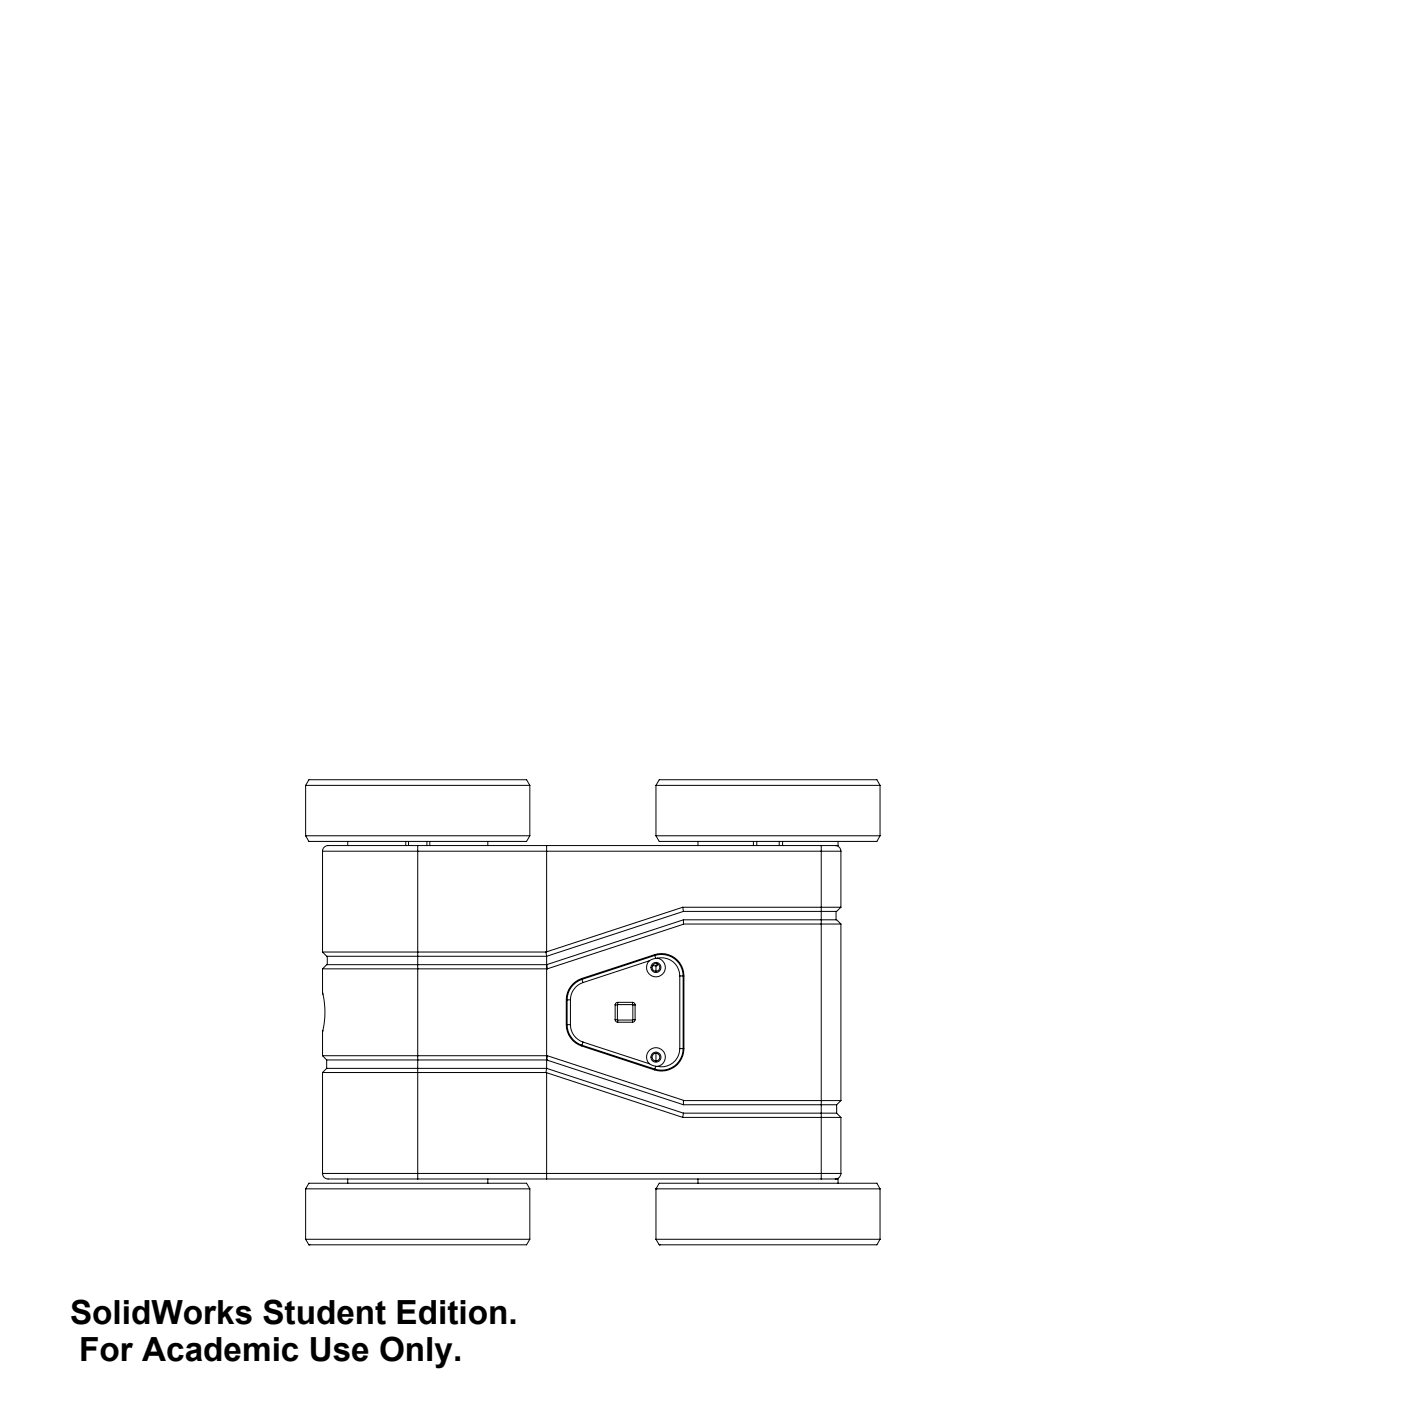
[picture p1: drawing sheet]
<svg xmlns="http://www.w3.org/2000/svg" width="500mm" height="500mm" viewBox="0 0 500 500" stroke-linecap="round" stroke-linejoin="round" font-family="sans-serif">
<g fill="none" stroke="#000" stroke-width=".36">
<path d="M109.1 280.3h80M109.1 280.3l1.1-2h77.7l1.2 2M109.1 298.3l1.1 2h77.7l1.2-2M109.1 298.3h80M109.1 280.3v18M189.1 280.3v18M234.1 298.3l1.2 2h77.6l1.2-2M234.1 298.3h80M234.1 280.3h80M234.1 280.3l1.2-2h77.6l1.2 2M234.1 280.3v18M314.1 280.3v18"/>
<path d="M115.1 303.8h34M115.1 303.8v36M124.1 300.3v1.5M144.8 300.3v1.5M145.8 300.3v1.5M149.1 301.8h-30.4a2.76 2.76 0 0 0-3.6 1.6v.4M149.1 303.8h46M149.1 301.8v2M149.1 301.8h46M149.1 303.8v115M152.4 300.3v1.5M153.4 300.3v1.5"/>
<path d="M174.1 300.3v1.5M195.1 301.8v2M195.1 303.8v35.9M195.1 303.8h98M195.1 301.8h98M249.1 300.3v1.5M268.9 300.3v1.5M270.1 300.3v1.5M278.1 300.3v1.5M279.3 300.3v1.5M293.1 301.8v2M293.1 303.8h7"/>
<path d="M293.1 301.8h5M293.1 303.8v115M298.1 301.8a2.05 2.05 0 0 1 2 2M299.1 300.3v1.5h-1M300.1 303.8v20M115.1 339.8h79.7M115.1 339.8l1.5 1.5h78.5M194.8 339.8l.3 1.5M195.1 339.7l-.3 .1M243.7 323.8h56.4M243.7 323.8l-48.6 15.9M243.7 323.8l.2 1.5"/>
<path d="M243.9 329.8h56.2M243.9 328.3h54.7l1.5 1.5M243.9 325.3l-48.8 16M243.9 328.3v1.6l-48.6 15.9M243.9 328.3l-48.8 16M298.4 325.3v3M300.1 323.8l-1.5 1.5h-54.7M300.1 329.8v63M115.1 345.8h80.2M115.1 354.2a30 30 0 0 1 0 14.2M115.1 345.8v8.4M115.1 354.2l.1 .6"/>
<path d="M116.8 341.3v3M195.1 344.3h-78.5l-1.5 1.5M195.1 344.3h.1M195.1 341.3v40M195.1 344.3l.2 1.5M202.4 356.8h1.2M202.4 356.8v8.9M203.6 356.8v8.9M204.4 351.2l2-1.5 1.2-.5 26-8.5a8 8 0 0 1 10.5 7.6v25.9a8 8 0 0 1-10.5 7.7l-26-8.6a8 8 0 0 1-5.5-7.6v-8.9a8 8 0 0 1 2.3-5.6zM207.7 349.5a7.7 7.7 0 0 0-5.3 7.3M207.7 349.5l.4 1.2M208.1 350.7a6.5 6.5 0 0 0-4.5 6.1"/>
<path d="M219.5 358.6v5.3M219.5 358.6h.8M220.3 358.6v5.3M220.5 357.7l-.7 .3-.3 .6M220.5 358.5l-.2 .1M220.5 357.7h5.2M220.5 357.7v.8M220.5 358.5h5.2M225.7 357.7l.8 .4 .2 .5M225.7 358.5l.1 .1M225.7 357.7v.8M225.8 358.6h.9"/>
<path d="M225.8 358.6v5.3M226.7 358.6v5.3M231.7 342.9l-23.6 7.8M233.7 341a7.7 7.7 0 0 1 10.1 7.3M233.7 341l.3 1M233.7 341l-26 8.5M234 342l-2.3 .9M234.1 344.7v1.9M234.5 344v.7h-1.6M234.7 342a3.4 3.4 0 0 1 2.5 4.5 3.4 3.4 0 0 1-4.9 1.6 3.4 3.4 0 0 1-.6-5.2M234.7 342a6.5 6.5 0 0 1 7.9 6.3M234.7 342h-.7"/>
<path d="M242.6 348.3v25.9M242.6 348.3h1.2M243.8 348.3v25.9M115.1 376.8h80.2M115.1 368.4v8.4M115.1 376.8l1.5 1.5M115.2 367.7l-.1 .7M116.6 378.3h78.5M116.6 378.3v3M195.1 378.3h.1M195.1 378.3l48.8 16M195.3 376.8l48.6 15.9v1.6"/>
<path d="M195.3 376.8l-.2 1.5M202.4 365.7a7.8 7.8 0 0 0 5.3 7.3M202.4 365.7h1.2M203.6 365.7a6.5 6.5 0 0 0 4.5 6.2M207.7 373l26 8.5M208.1 371.9l23.6 7.7M208.1 371.9l-.4 1.1M219.5 363.9l.3 .7 .7 .2M219.5 363.9h.8M220.3 363.9l.2 .1M220.5 364.8h5.2M220.5 364v.8"/>
<path d="M220.5 364h5.2M225.7 364v.8M225.8 363.9l-.1 .1M225.8 363.9h.9M226.7 363.9l-.3 .7-.7 .2M231.7 379.6a3.4 3.4 0 0 1 .6-5.2 3.4 3.4 0 0 1 4.9 1.6 3.4 3.4 0 0 1-2.5 4.6M231.7 379.6l2.3 .9M234.1 375.9v2.7M242.6 374.2a6.5 6.5 0 0 1-7.9 6.4M242.6 374.2h1.2M243.8 374.2a7.7 7.7 0 0 1-10.1 7.3M115.1 382.8h79.7"/>
<path d="M115.1 382.8v36M116.6 381.3h78.5M116.6 381.3l-1.5 1.5M194.8 382.8h.3M195.1 382.8v36M195.1 381.3l-.3 1.5M195.1 382.8l48.6 16M195.1 381.3l48.8 16M234 380.5l-.3 1M234 380.5l.7 .1M243.7 398.8h56.4M243.9 394.3h54.7"/>
<path d="M243.9 392.8h56.2M243.9 397.3h54.7M243.9 397.3l-.2 1.5M298.6 397.3l1.5 1.5M298.6 394.3v3M300.1 398.8v20M300.1 392.8l-1.5 1.5M115.1 418.8a2.18 2.18 0 0 0 2.9 2h31.1M115.1 418.8h34M149.1 418.8h46M149.1 418.8v2M195.1 418.8v2"/>
<path d="M195.1 418.8h98M293.1 418.8h7M293.1 418.8v2M300.1 418.8a1.99 1.99 0 0 1-2 2M109.1 424.3l1.1-2h77.7l1.2 2M109.1 424.3v18M109.1 424.3h.1M109.1 424.3h80M124.1 420.8v1.5M149.1 420.8h46M174.1 420.8v1.5M189.1 424.3v18"/>
<path d="M195.1 420.8h98M234.1 424.3l1.2-2h77.6l1.2 2M234.1 424.3h.1M234.1 424.3h80M234.1 424.3v18M249.1 420.8v1.5M293.1 420.8h5M298.1 420.8h1v1.5M314.1 424.3v18M109.1 442.3h80M109.1 442.3l1.1 2M110.2 444.3h.1"/>
<path d="M189.1 442.3l-1.2 2h-77.7M234.1 442.3h80M234.1 442.3l1.2 2M235.3 444.3h.1M314.1 442.3l-1.2 2h-77.6"/>
<circle cx="234.1" cy="345.3" r="1.79"/>
<circle cx="234.1" cy="345.3" r="1.37"/>
<circle cx="234.1" cy="377.3" r="1.37"/>
<circle cx="234.1" cy="377.3" r="1.79"/>
</g>
<g font-size="11.9">
<text x="25" y="472.6">SolidWorks Student Edition.</text>
<text x="28.3" y="485.6">For Academic Use Only.</text>
</g>
</svg>
